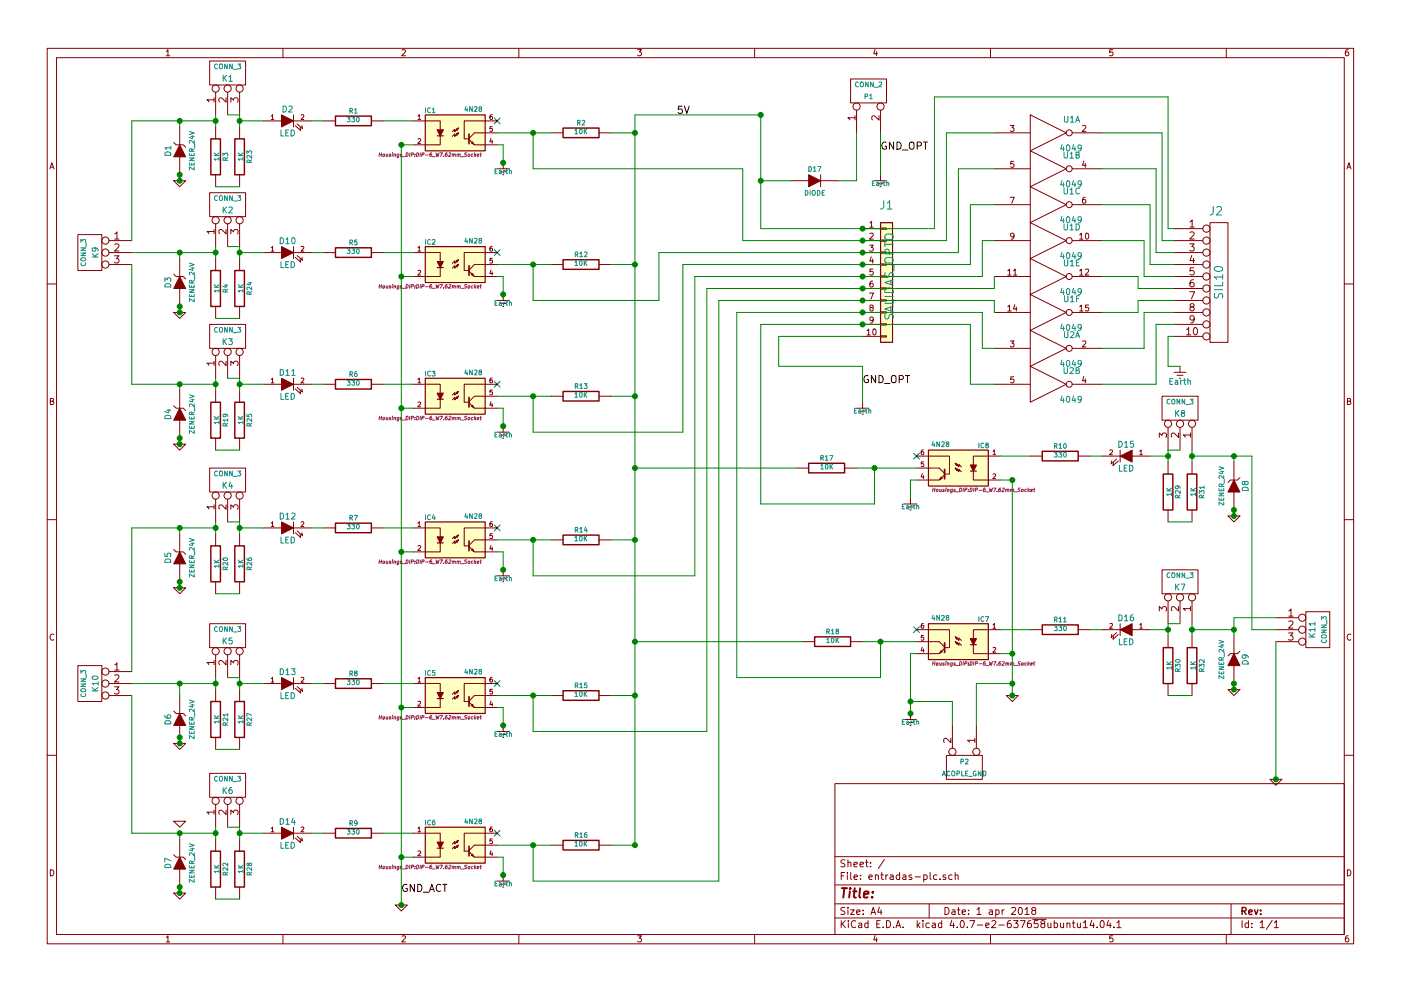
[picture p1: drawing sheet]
EESchema Schematic File Version 2
LIBS:entradas-plc-rescue
LIBS:power
LIBS:device
LIBS:transistors
LIBS:conn
LIBS:linear
LIBS:regul
LIBS:74xx
LIBS:cmos4000
LIBS:adc-dac
LIBS:memory
LIBS:xilinx
LIBS:microcontrollers
LIBS:dsp
LIBS:microchip
LIBS:analog_switches
LIBS:motorola
LIBS:texas
LIBS:intel
LIBS:audio
LIBS:interface
LIBS:digital-audio
LIBS:philips
LIBS:display
LIBS:cypress
LIBS:siliconi
LIBS:opto
LIBS:atmel
LIBS:contrib
LIBS:valves
LIBS:entradas-plc-cache
EELAYER 25 0
EELAYER END
$Descr A4 11693 8268
encoding utf-8
Sheet 1 1
Title ""
Date "1 apr 2018"
Rev ""
Comp ""
Comment1 ""
Comment2 ""
Comment3 ""
Comment4 ""
$EndDescr
$Comp
L 4N25-RESCUE-entradas-plc IC1
U 1 1
P 3800 1100
F 0 "IC1" H 3590 1290 40  0000 C CNN
F 1 "4N28" H 3950 1300 40  0000 C CNN
F 2 "Housings_DIP:DIP-6_W7.62mm_Socket" H 3590 920 30  0000 C CIN
F 3 "~" H 3800 1100 60  0000 C CNN
	1    3800 1100
	1    0    0    -1  
$EndComp
$Comp
L R-RESCUE-entradas-plc R1
U 1 1
P 2950 1000
F 0 "R1" V 3030 1000 40  0000 C CNN
F 1 "330" V 2957 1001 40  0000 C CNN
F 2 "Resistors_THT:R_Axial_DIN0309_L9.0mm_D3.2mm_P12.70mm_Horizontal" V 2880 1000 30  0001 C CNN
F 3 "~" H 2950 1000 30  0000 C CNN
	1    2950 1000
	0    -1   -1   0   
$EndComp
$Comp
L R-RESCUE-entradas-plc R2
U 1 1
P 4850 1100
F 0 "R2" V 4930 1100 40  0000 C CNN
F 1 "10K" V 4857 1101 40  0000 C CNN
F 2 "Resistors_THT:R_Axial_DIN0309_L9.0mm_D3.2mm_P12.70mm_Horizontal" V 4780 1100 30  0001 C CNN
F 3 "~" H 4850 1100 30  0000 C CNN
	1    4850 1100
	0    -1   -1   0   
$EndComp
$Comp
L LED-RESCUE-entradas-plc D2
U 1 1
P 2400 1000
F 0 "D2" H 2400 1100 50  0000 C CNN
F 1 "LED" H 2400 900 50  0000 C CNN
F 2 "LEDs:LED_D5.0mm" H 2400 1000 60  0001 C CNN
F 3 "~" H 2400 1000 60  0000 C CNN
	1    2400 1000
	1    0    0    -1  
$EndComp
$Comp
L ZENER D1
U 1 1
P 1500 1250
F 0 "D1" H 1500 1350 50  0000 C CNN
F 1 "ZENER_24V" H 1500 1150 40  0000 C CNN
F 2 "Diodes_THT:D_DO-35_SOD27_P7.62mm_Horizontal" H 1500 1250 60  0001 C CNN
F 3 "~" H 1500 1250 60  0000 C CNN
	1    1500 1250
	0    -1   -1   0   
$EndComp
$Comp
L GND-RESCUE-entradas-plc #PWR01
U 1 1
P 1500 1500
F 0 "#PWR01" H 1500 1500 30  0001 C CNN
F 1 "GND" H 1500 1430 30  0001 C CNN
F 2 "" H 1500 1500 60  0000 C CNN
F 3 "" H 1500 1500 60  0000 C CNN
	1    1500 1500
	1    0    0    -1  
$EndComp
NoConn ~ 4150 1000
$Comp
L 4N25-RESCUE-entradas-plc IC2
U 1 1
P 3800 2200
F 0 "IC2" H 3590 2390 40  0000 C CNN
F 1 "4N28" H 3950 2400 40  0000 C CNN
F 2 "Housings_DIP:DIP-6_W7.62mm_Socket" H 3590 2020 30  0000 C CIN
F 3 "~" H 3800 2200 60  0000 C CNN
	1    3800 2200
	1    0    0    -1  
$EndComp
$Comp
L R-RESCUE-entradas-plc R5
U 1 1
P 2950 2100
F 0 "R5" V 3030 2100 40  0000 C CNN
F 1 "330" V 2957 2101 40  0000 C CNN
F 2 "Resistors_THT:R_Axial_DIN0309_L9.0mm_D3.2mm_P12.70mm_Horizontal" V 2880 2100 30  0001 C CNN
F 3 "~" H 2950 2100 30  0000 C CNN
	1    2950 2100
	0    -1   -1   0   
$EndComp
$Comp
L R-RESCUE-entradas-plc R12
U 1 1
P 4850 2200
F 0 "R12" V 4930 2200 40  0000 C CNN
F 1 "10K" V 4857 2201 40  0000 C CNN
F 2 "Resistors_THT:R_Axial_DIN0309_L9.0mm_D3.2mm_P12.70mm_Horizontal" V 4780 2200 30  0001 C CNN
F 3 "~" H 4850 2200 30  0000 C CNN
	1    4850 2200
	0    -1   -1   0   
$EndComp
$Comp
L LED-RESCUE-entradas-plc D10
U 1 1
P 2400 2100
F 0 "D10" H 2400 2200 50  0000 C CNN
F 1 "LED" H 2400 2000 50  0000 C CNN
F 2 "LEDs:LED_D5.0mm" H 2400 2100 60  0001 C CNN
F 3 "~" H 2400 2100 60  0000 C CNN
	1    2400 2100
	1    0    0    -1  
$EndComp
$Comp
L ZENER D3
U 1 1
P 1500 2350
F 0 "D3" H 1500 2450 50  0000 C CNN
F 1 "ZENER_24V" H 1500 2250 40  0000 C CNN
F 2 "Diodes_THT:D_DO-35_SOD27_P7.62mm_Horizontal" H 1500 2350 60  0001 C CNN
F 3 "~" H 1500 2350 60  0000 C CNN
	1    1500 2350
	0    -1   -1   0   
$EndComp
$Comp
L GND-RESCUE-entradas-plc #PWR02
U 1 1
P 1500 2600
F 0 "#PWR02" H 1500 2600 30  0001 C CNN
F 1 "GND" H 1500 2530 30  0001 C CNN
F 2 "" H 1500 2600 60  0000 C CNN
F 3 "" H 1500 2600 60  0000 C CNN
	1    1500 2600
	1    0    0    -1  
$EndComp
NoConn ~ 4150 2100
$Comp
L 4N25-RESCUE-entradas-plc IC3
U 1 1
P 3800 3300
F 0 "IC3" H 3590 3490 40  0000 C CNN
F 1 "4N28" H 3950 3500 40  0000 C CNN
F 2 "Housings_DIP:DIP-6_W7.62mm_Socket" H 3590 3120 30  0000 C CIN
F 3 "~" H 3800 3300 60  0000 C CNN
	1    3800 3300
	1    0    0    -1  
$EndComp
$Comp
L R-RESCUE-entradas-plc R6
U 1 1
P 2950 3200
F 0 "R6" V 3030 3200 40  0000 C CNN
F 1 "330" V 2957 3201 40  0000 C CNN
F 2 "Resistors_THT:R_Axial_DIN0309_L9.0mm_D3.2mm_P12.70mm_Horizontal" V 2880 3200 30  0001 C CNN
F 3 "~" H 2950 3200 30  0000 C CNN
	1    2950 3200
	0    -1   -1   0   
$EndComp
$Comp
L R-RESCUE-entradas-plc R13
U 1 1
P 4850 3300
F 0 "R13" V 4930 3300 40  0000 C CNN
F 1 "10K" V 4857 3301 40  0000 C CNN
F 2 "Resistors_THT:R_Axial_DIN0309_L9.0mm_D3.2mm_P12.70mm_Horizontal" V 4780 3300 30  0001 C CNN
F 3 "~" H 4850 3300 30  0000 C CNN
	1    4850 3300
	0    -1   -1   0   
$EndComp
$Comp
L LED-RESCUE-entradas-plc D11
U 1 1
P 2400 3200
F 0 "D11" H 2400 3300 50  0000 C CNN
F 1 "LED" H 2400 3100 50  0000 C CNN
F 2 "LEDs:LED_D5.0mm" H 2400 3200 60  0001 C CNN
F 3 "~" H 2400 3200 60  0000 C CNN
	1    2400 3200
	1    0    0    -1  
$EndComp
$Comp
L ZENER D4
U 1 1
P 1500 3450
F 0 "D4" H 1500 3550 50  0000 C CNN
F 1 "ZENER_24V" H 1500 3350 40  0000 C CNN
F 2 "Diodes_THT:D_DO-35_SOD27_P7.62mm_Horizontal" H 1500 3450 60  0001 C CNN
F 3 "~" H 1500 3450 60  0000 C CNN
	1    1500 3450
	0    -1   -1   0   
$EndComp
$Comp
L GND-RESCUE-entradas-plc #PWR03
U 1 1
P 1500 3700
F 0 "#PWR03" H 1500 3700 30  0001 C CNN
F 1 "GND" H 1500 3630 30  0001 C CNN
F 2 "" H 1500 3700 60  0000 C CNN
F 3 "" H 1500 3700 60  0000 C CNN
	1    1500 3700
	1    0    0    -1  
$EndComp
NoConn ~ 4150 3200
$Comp
L 4N25-RESCUE-entradas-plc IC4
U 1 1
P 3800 4500
F 0 "IC4" H 3590 4690 40  0000 C CNN
F 1 "4N28" H 3950 4700 40  0000 C CNN
F 2 "Housings_DIP:DIP-6_W7.62mm_Socket" H 3590 4320 30  0000 C CIN
F 3 "~" H 3800 4500 60  0000 C CNN
	1    3800 4500
	1    0    0    -1  
$EndComp
$Comp
L R-RESCUE-entradas-plc R7
U 1 1
P 2950 4400
F 0 "R7" V 3030 4400 40  0000 C CNN
F 1 "330" V 2957 4401 40  0000 C CNN
F 2 "Resistors_THT:R_Axial_DIN0309_L9.0mm_D3.2mm_P12.70mm_Horizontal" V 2880 4400 30  0001 C CNN
F 3 "~" H 2950 4400 30  0000 C CNN
	1    2950 4400
	0    -1   -1   0   
$EndComp
$Comp
L R-RESCUE-entradas-plc R14
U 1 1
P 4850 4500
F 0 "R14" V 4930 4500 40  0000 C CNN
F 1 "10K" V 4857 4501 40  0000 C CNN
F 2 "Resistors_THT:R_Axial_DIN0309_L9.0mm_D3.2mm_P12.70mm_Horizontal" V 4780 4500 30  0001 C CNN
F 3 "~" H 4850 4500 30  0000 C CNN
	1    4850 4500
	0    -1   -1   0   
$EndComp
$Comp
L LED-RESCUE-entradas-plc D12
U 1 1
P 2400 4400
F 0 "D12" H 2400 4500 50  0000 C CNN
F 1 "LED" H 2400 4300 50  0000 C CNN
F 2 "LEDs:LED_D5.0mm" H 2400 4400 60  0001 C CNN
F 3 "~" H 2400 4400 60  0000 C CNN
	1    2400 4400
	1    0    0    -1  
$EndComp
$Comp
L ZENER D5
U 1 1
P 1500 4650
F 0 "D5" H 1500 4750 50  0000 C CNN
F 1 "ZENER_24V" H 1500 4550 40  0000 C CNN
F 2 "Diodes_THT:D_DO-35_SOD27_P7.62mm_Horizontal" H 1500 4650 60  0001 C CNN
F 3 "~" H 1500 4650 60  0000 C CNN
	1    1500 4650
	0    -1   -1   0   
$EndComp
$Comp
L GND-RESCUE-entradas-plc #PWR04
U 1 1
P 1500 4900
F 0 "#PWR04" H 1500 4900 30  0001 C CNN
F 1 "GND" H 1500 4830 30  0001 C CNN
F 2 "" H 1500 4900 60  0000 C CNN
F 3 "" H 1500 4900 60  0000 C CNN
	1    1500 4900
	1    0    0    -1  
$EndComp
NoConn ~ 4150 4400
$Comp
L 4N25-RESCUE-entradas-plc IC5
U 1 1
P 3800 5800
F 0 "IC5" H 3590 5990 40  0000 C CNN
F 1 "4N28" H 3950 6000 40  0000 C CNN
F 2 "Housings_DIP:DIP-6_W7.62mm_Socket" H 3590 5620 30  0000 C CIN
F 3 "~" H 3800 5800 60  0000 C CNN
	1    3800 5800
	1    0    0    -1  
$EndComp
$Comp
L R-RESCUE-entradas-plc R8
U 1 1
P 2950 5700
F 0 "R8" V 3030 5700 40  0000 C CNN
F 1 "330" V 2957 5701 40  0000 C CNN
F 2 "Resistors_THT:R_Axial_DIN0309_L9.0mm_D3.2mm_P12.70mm_Horizontal" V 2880 5700 30  0001 C CNN
F 3 "~" H 2950 5700 30  0000 C CNN
	1    2950 5700
	0    -1   -1   0   
$EndComp
$Comp
L R-RESCUE-entradas-plc R15
U 1 1
P 4850 5800
F 0 "R15" V 4930 5800 40  0000 C CNN
F 1 "10K" V 4857 5801 40  0000 C CNN
F 2 "Resistors_THT:R_Axial_DIN0309_L9.0mm_D3.2mm_P12.70mm_Horizontal" V 4780 5800 30  0001 C CNN
F 3 "~" H 4850 5800 30  0000 C CNN
	1    4850 5800
	0    -1   -1   0   
$EndComp
$Comp
L LED-RESCUE-entradas-plc D13
U 1 1
P 2400 5700
F 0 "D13" H 2400 5800 50  0000 C CNN
F 1 "LED" H 2400 5600 50  0000 C CNN
F 2 "LEDs:LED_D5.0mm" H 2400 5700 60  0001 C CNN
F 3 "~" H 2400 5700 60  0000 C CNN
	1    2400 5700
	1    0    0    -1  
$EndComp
$Comp
L ZENER D6
U 1 1
P 1500 6000
F 0 "D6" H 1500 6100 50  0000 C CNN
F 1 "ZENER_24V" H 1500 5900 40  0000 C CNN
F 2 "Diodes_THT:D_DO-35_SOD27_P7.62mm_Horizontal" H 1500 6000 60  0001 C CNN
F 3 "~" H 1500 6000 60  0000 C CNN
	1    1500 6000
	0    -1   -1   0   
$EndComp
$Comp
L GND-RESCUE-entradas-plc #PWR05
U 1 1
P 1500 6850
F 0 "#PWR05" H 1500 6850 30  0001 C CNN
F 1 "GND" H 1500 6780 30  0001 C CNN
F 2 "" H 1500 6850 60  0000 C CNN
F 3 "" H 1500 6850 60  0000 C CNN
	1    1500 6850
	1    0    0    -1  
$EndComp
NoConn ~ 4150 5700
$Comp
L 4N25-RESCUE-entradas-plc IC6
U 1 1
P 3800 7050
F 0 "IC6" H 3590 7240 40  0000 C CNN
F 1 "4N28" H 3950 7250 40  0000 C CNN
F 2 "Housings_DIP:DIP-6_W7.62mm_Socket" H 3590 6870 30  0000 C CIN
F 3 "~" H 3800 7050 60  0000 C CNN
	1    3800 7050
	1    0    0    -1  
$EndComp
$Comp
L R-RESCUE-entradas-plc R9
U 1 1
P 2950 6950
F 0 "R9" V 3030 6950 40  0000 C CNN
F 1 "330" V 2957 6951 40  0000 C CNN
F 2 "Resistors_THT:R_Axial_DIN0309_L9.0mm_D3.2mm_P12.70mm_Horizontal" V 2880 6950 30  0001 C CNN
F 3 "~" H 2950 6950 30  0000 C CNN
	1    2950 6950
	0    -1   -1   0   
$EndComp
$Comp
L R-RESCUE-entradas-plc R16
U 1 1
P 4850 7050
F 0 "R16" V 4930 7050 40  0000 C CNN
F 1 "10K" V 4857 7051 40  0000 C CNN
F 2 "Resistors_THT:R_Axial_DIN0309_L9.0mm_D3.2mm_P12.70mm_Horizontal" V 4780 7050 30  0001 C CNN
F 3 "~" H 4850 7050 30  0000 C CNN
	1    4850 7050
	0    -1   -1   0   
$EndComp
$Comp
L LED-RESCUE-entradas-plc D14
U 1 1
P 2400 6950
F 0 "D14" H 2400 7050 50  0000 C CNN
F 1 "LED" H 2400 6850 50  0000 C CNN
F 2 "LEDs:LED_D5.0mm" H 2400 6950 60  0001 C CNN
F 3 "~" H 2400 6950 60  0000 C CNN
	1    2400 6950
	1    0    0    -1  
$EndComp
$Comp
L ZENER D7
U 1 1
P 1500 7200
F 0 "D7" H 1500 7300 50  0000 C CNN
F 1 "ZENER_24V" H 1500 7100 40  0000 C CNN
F 2 "Diodes_THT:D_DO-35_SOD27_P7.62mm_Horizontal" H 1500 7200 60  0001 C CNN
F 3 "~" H 1500 7200 60  0000 C CNN
	1    1500 7200
	0    -1   -1   0   
$EndComp
$Comp
L GND-RESCUE-entradas-plc #PWR06
U 1 1
P 10650 6500
F 0 "#PWR06" H 10650 6500 30  0001 C CNN
F 1 "GND" H 10650 6430 30  0001 C CNN
F 2 "" H 10650 6500 60  0000 C CNN
F 3 "" H 10650 6500 60  0000 C CNN
	1    10650 6500
	-1   0    0    -1  
$EndComp
NoConn ~ 4150 6950
$Comp
L 4N25-RESCUE-entradas-plc IC8
U 1 1
P 8000 3900
F 0 "IC8" H 7790 4090 40  0000 C CNN
F 1 "4N28" H 8150 4100 40  0000 C CNN
F 2 "Housings_DIP:DIP-6_W7.62mm_Socket" H 7790 3720 30  0000 C CIN
F 3 "~" H 8000 3900 60  0000 C CNN
	1    8000 3900
	-1   0    0    -1  
$EndComp
$Comp
L R-RESCUE-entradas-plc R10
U 1 1
P 8850 3800
F 0 "R10" V 8930 3800 40  0000 C CNN
F 1 "330" V 8857 3801 40  0000 C CNN
F 2 "Resistors_THT:R_Axial_DIN0309_L9.0mm_D3.2mm_P12.70mm_Horizontal" V 8780 3800 30  0001 C CNN
F 3 "~" H 8850 3800 30  0000 C CNN
	1    8850 3800
	0    1    -1   0   
$EndComp
$Comp
L R-RESCUE-entradas-plc R17
U 1 1
P 6900 3900
F 0 "R17" V 6980 3900 40  0000 C CNN
F 1 "10K" V 6907 3901 40  0000 C CNN
F 2 "Resistors_THT:R_Axial_DIN0309_L9.0mm_D3.2mm_P12.70mm_Horizontal" V 6830 3900 30  0001 C CNN
F 3 "~" H 6900 3900 30  0000 C CNN
	1    6900 3900
	0    1    -1   0   
$EndComp
$Comp
L LED-RESCUE-entradas-plc D15
U 1 1
P 9400 3800
F 0 "D15" H 9400 3900 50  0000 C CNN
F 1 "LED" H 9400 3700 50  0000 C CNN
F 2 "LEDs:LED_D5.0mm" H 9400 3800 60  0001 C CNN
F 3 "~" H 9400 3800 60  0000 C CNN
	1    9400 3800
	-1   0    0    -1  
$EndComp
$Comp
L ZENER D8
U 1 1
P 10300 4050
F 0 "D8" H 10300 4150 50  0000 C CNN
F 1 "ZENER_24V" H 10300 3950 40  0000 C CNN
F 2 "Diodes_THT:D_DO-35_SOD27_P7.62mm_Horizontal" H 10300 4050 60  0001 C CNN
F 3 "~" H 10300 4050 60  0000 C CNN
	1    10300 4050
	0    1    -1   0   
$EndComp
$Comp
L GND-RESCUE-entradas-plc #PWR07
U 1 1
P 10300 4300
F 0 "#PWR07" H 10300 4300 30  0001 C CNN
F 1 "GND" H 10300 4230 30  0001 C CNN
F 2 "" H 10300 4300 60  0000 C CNN
F 3 "" H 10300 4300 60  0000 C CNN
	1    10300 4300
	-1   0    0    -1  
$EndComp
NoConn ~ 7650 3800
$Comp
L 4N25-RESCUE-entradas-plc IC7
U 1 1
P 8000 5350
F 0 "IC7" H 7790 5540 40  0000 C CNN
F 1 "4N28" H 8150 5550 40  0000 C CNN
F 2 "Housings_DIP:DIP-6_W7.62mm_Socket" H 7790 5170 30  0000 C CIN
F 3 "~" H 8000 5350 60  0000 C CNN
	1    8000 5350
	-1   0    0    -1  
$EndComp
$Comp
L R-RESCUE-entradas-plc R11
U 1 1
P 8850 5250
F 0 "R11" V 8930 5250 40  0000 C CNN
F 1 "330" V 8857 5251 40  0000 C CNN
F 2 "Resistors_THT:R_Axial_DIN0309_L9.0mm_D3.2mm_P12.70mm_Horizontal" V 8780 5250 30  0001 C CNN
F 3 "~" H 8850 5250 30  0000 C CNN
	1    8850 5250
	0    1    -1   0   
$EndComp
$Comp
L R-RESCUE-entradas-plc R18
U 1 1
P 6950 5350
F 0 "R18" V 7030 5350 40  0000 C CNN
F 1 "10K" V 6957 5351 40  0000 C CNN
F 2 "Resistors_THT:R_Axial_DIN0309_L9.0mm_D3.2mm_P12.70mm_Horizontal" V 6880 5350 30  0001 C CNN
F 3 "~" H 6950 5350 30  0000 C CNN
	1    6950 5350
	0    1    -1   0   
$EndComp
$Comp
L LED-RESCUE-entradas-plc D16
U 1 1
P 9400 5250
F 0 "D16" H 9400 5350 50  0000 C CNN
F 1 "LED" H 9400 5150 50  0000 C CNN
F 2 "LEDs:LED_D5.0mm" H 9400 5250 60  0001 C CNN
F 3 "~" H 9400 5250 60  0000 C CNN
	1    9400 5250
	-1   0    0    -1  
$EndComp
$Comp
L ZENER D9
U 1 1
P 10300 5500
F 0 "D9" H 10300 5600 50  0000 C CNN
F 1 "ZENER_24V" H 10300 5400 40  0000 C CNN
F 2 "Diodes_THT:D_DO-35_SOD27_P7.62mm_Horizontal" H 10300 5500 60  0001 C CNN
F 3 "~" H 10300 5500 60  0000 C CNN
	1    10300 5500
	0    1    -1   0   
$EndComp
$Comp
L GND-RESCUE-entradas-plc #PWR08
U 1 1
P 10300 5750
F 0 "#PWR08" H 10300 5750 30  0001 C CNN
F 1 "GND" H 10300 5680 30  0001 C CNN
F 2 "" H 10300 5750 60  0000 C CNN
F 3 "" H 10300 5750 60  0000 C CNN
	1    10300 5750
	-1   0    0    -1  
$EndComp
NoConn ~ 7650 5250
$Comp
L CONN_3 K9
U 1 1
P 750 2100
F 0 "K9" V 700 2100 50  0000 C CNN
F 1 "CONN_3" V 800 2100 40  0000 C CNN
F 2 "w_conn_screw:mors_3p" H 750 2100 60  0001 C CNN
F 3 "" H 750 2100 60  0000 C CNN
	1    750  2100
	-1   0    0    -1  
$EndComp
$Comp
L CONN_3 K10
U 1 1
P 750 5700
F 0 "K10" V 700 5700 50  0000 C CNN
F 1 "CONN_3" V 800 5700 40  0000 C CNN
F 2 "w_conn_screw:mors_3p" H 750 5700 60  0001 C CNN
F 3 "" H 750 5700 60  0000 C CNN
	1    750  5700
	-1   0    0    -1  
$EndComp
$Comp
L CONN_3 K11
U 1 1
P 11000 5250
F 0 "K11" V 10950 5250 50  0000 C CNN
F 1 "CONN_3" V 11050 5250 40  0000 C CNN
F 2 "w_conn_screw:mors_3p" H 11000 5250 60  0001 C CNN
F 3 "" H 11000 5250 60  0000 C CNN
	1    11000 5250
	1    0    0    -1  
$EndComp
$Comp
L Earth #PWR09
U 1 1
P 4200 1350
F 0 "#PWR09" H 4200 1350 40  0001 C CNN
F 1 "Earth" H 4200 1280 40  0000 C CNN
F 2 "" H 4200 1350 60  0000 C CNN
F 3 "" H 4200 1350 60  0000 C CNN
	1    4200 1350
	1    0    0    -1  
$EndComp
$Comp
L Earth #PWR010
U 1 1
P 4200 2450
F 0 "#PWR010" H 4200 2450 40  0001 C CNN
F 1 "Earth" H 4200 2380 40  0000 C CNN
F 2 "" H 4200 2450 60  0000 C CNN
F 3 "" H 4200 2450 60  0000 C CNN
	1    4200 2450
	1    0    0    -1  
$EndComp
$Comp
L Earth #PWR011
U 1 1
P 4200 3550
F 0 "#PWR011" H 4200 3550 40  0001 C CNN
F 1 "Earth" H 4200 3480 40  0000 C CNN
F 2 "" H 4200 3550 60  0000 C CNN
F 3 "" H 4200 3550 60  0000 C CNN
	1    4200 3550
	1    0    0    -1  
$EndComp
$Comp
L Earth #PWR012
U 1 1
P 4200 4750
F 0 "#PWR012" H 4200 4750 40  0001 C CNN
F 1 "Earth" H 4200 4680 40  0000 C CNN
F 2 "" H 4200 4750 60  0000 C CNN
F 3 "" H 4200 4750 60  0000 C CNN
	1    4200 4750
	1    0    0    -1  
$EndComp
$Comp
L Earth #PWR013
U 1 1
P 4200 6050
F 0 "#PWR013" H 4200 6050 40  0001 C CNN
F 1 "Earth" H 4200 5980 40  0000 C CNN
F 2 "" H 4200 6050 60  0000 C CNN
F 3 "" H 4200 6050 60  0000 C CNN
	1    4200 6050
	1    0    0    -1  
$EndComp
$Comp
L Earth #PWR014
U 1 1
P 4200 7300
F 0 "#PWR014" H 4200 7300 40  0001 C CNN
F 1 "Earth" H 4200 7230 40  0000 C CNN
F 2 "" H 4200 7300 60  0000 C CNN
F 3 "" H 4200 7300 60  0000 C CNN
	1    4200 7300
	1    0    0    -1  
$EndComp
$Comp
L Earth #PWR015
U 1 1
P 7600 4150
F 0 "#PWR015" H 7600 4150 40  0001 C CNN
F 1 "Earth" H 7600 4080 40  0000 C CNN
F 2 "" H 7600 4150 60  0000 C CNN
F 3 "" H 7600 4150 60  0000 C CNN
	1    7600 4150
	-1   0    0    -1  
$EndComp
$Comp
L Earth #PWR016
U 1 1
P 7600 5950
F 0 "#PWR016" H 7600 5950 40  0001 C CNN
F 1 "Earth" H 7600 5880 40  0000 C CNN
F 2 "" H 7600 5950 60  0000 C CNN
F 3 "" H 7600 5950 60  0000 C CNN
	1    7600 5950
	-1   0    0    -1  
$EndComp
$Comp
L R-RESCUE-entradas-plc R22
U 1 1
P 1800 7250
F 0 "R22" V 1880 7250 40  0000 C CNN
F 1 "1K" V 1807 7251 40  0000 C CNN
F 2 "Resistors_THT:R_Axial_DIN0309_L9.0mm_D3.2mm_P12.70mm_Horizontal" V 1730 7250 30  0001 C CNN
F 3 "~" H 1800 7250 30  0000 C CNN
	1    1800 7250
	1    0    0    -1  
$EndComp
$Comp
L R-RESCUE-entradas-plc R28
U 1 1
P 2000 7250
F 0 "R28" V 2080 7250 40  0000 C CNN
F 1 "1K" V 2007 7251 40  0000 C CNN
F 2 "Resistors_THT:R_Axial_DIN0309_L9.0mm_D3.2mm_P12.70mm_Horizontal" V 1930 7250 30  0001 C CNN
F 3 "~" H 2000 7250 30  0000 C CNN
	1    2000 7250
	1    0    0    -1  
$EndComp
$Comp
L CONN_3 K6
U 1 1
P 1900 6550
F 0 "K6" V 1850 6550 50  0000 C CNN
F 1 "CONN_3" V 1950 6550 40  0000 C CNN
F 2 "w_conn_screw:mors_3p" H 1900 6550 60  0001 C CNN
F 3 "" H 1900 6550 60  0000 C CNN
	1    1900 6550
	0    -1   -1   0   
$EndComp
$Comp
L R-RESCUE-entradas-plc R21
U 1 1
P 1800 6000
F 0 "R21" V 1880 6000 40  0000 C CNN
F 1 "1K" V 1807 6001 40  0000 C CNN
F 2 "Resistors_THT:R_Axial_DIN0309_L9.0mm_D3.2mm_P12.70mm_Horizontal" V 1730 6000 30  0001 C CNN
F 3 "~" H 1800 6000 30  0000 C CNN
	1    1800 6000
	1    0    0    -1  
$EndComp
$Comp
L CONN_3 K5
U 1 1
P 1900 5300
F 0 "K5" V 1850 5300 50  0000 C CNN
F 1 "CONN_3" V 1950 5300 40  0000 C CNN
F 2 "w_conn_screw:mors_3p" H 1900 5300 60  0001 C CNN
F 3 "" H 1900 5300 60  0000 C CNN
	1    1900 5300
	0    -1   -1   0   
$EndComp
$Comp
L R-RESCUE-entradas-plc R20
U 1 1
P 1800 4700
F 0 "R20" V 1880 4700 40  0000 C CNN
F 1 "1K" V 1807 4701 40  0000 C CNN
F 2 "Resistors_THT:R_Axial_DIN0309_L9.0mm_D3.2mm_P12.70mm_Horizontal" V 1730 4700 30  0001 C CNN
F 3 "~" H 1800 4700 30  0000 C CNN
	1    1800 4700
	1    0    0    -1  
$EndComp
$Comp
L R-RESCUE-entradas-plc R26
U 1 1
P 2000 4700
F 0 "R26" V 2080 4700 40  0000 C CNN
F 1 "1K" V 2007 4701 40  0000 C CNN
F 2 "Resistors_THT:R_Axial_DIN0309_L9.0mm_D3.2mm_P12.70mm_Horizontal" V 1930 4700 30  0001 C CNN
F 3 "~" H 2000 4700 30  0000 C CNN
	1    2000 4700
	1    0    0    -1  
$EndComp
$Comp
L CONN_3 K4
U 1 1
P 1900 4000
F 0 "K4" V 1850 4000 50  0000 C CNN
F 1 "CONN_3" V 1950 4000 40  0000 C CNN
F 2 "w_conn_screw:mors_3p" H 1900 4000 60  0001 C CNN
F 3 "" H 1900 4000 60  0000 C CNN
	1    1900 4000
	0    -1   -1   0   
$EndComp
$Comp
L R-RESCUE-entradas-plc R19
U 1 1
P 1800 3500
F 0 "R19" V 1880 3500 40  0000 C CNN
F 1 "1K" V 1807 3501 40  0000 C CNN
F 2 "Resistors_THT:R_Axial_DIN0309_L9.0mm_D3.2mm_P12.70mm_Horizontal" V 1730 3500 30  0001 C CNN
F 3 "~" H 1800 3500 30  0000 C CNN
	1    1800 3500
	1    0    0    -1  
$EndComp
$Comp
L R-RESCUE-entradas-plc R25
U 1 1
P 2000 3500
F 0 "R25" V 2080 3500 40  0000 C CNN
F 1 "1K" V 2007 3501 40  0000 C CNN
F 2 "Resistors_THT:R_Axial_DIN0309_L9.0mm_D3.2mm_P12.70mm_Horizontal" V 1930 3500 30  0001 C CNN
F 3 "~" H 2000 3500 30  0000 C CNN
	1    2000 3500
	1    0    0    -1  
$EndComp
$Comp
L CONN_3 K3
U 1 1
P 1900 2800
F 0 "K3" V 1850 2800 50  0000 C CNN
F 1 "CONN_3" V 1950 2800 40  0000 C CNN
F 2 "w_conn_screw:mors_3p" H 1900 2800 60  0001 C CNN
F 3 "" H 1900 2800 60  0000 C CNN
	1    1900 2800
	0    -1   -1   0   
$EndComp
$Comp
L R-RESCUE-entradas-plc R4
U 1 1
P 1800 2400
F 0 "R4" V 1880 2400 40  0000 C CNN
F 1 "1K" V 1807 2401 40  0000 C CNN
F 2 "Resistors_THT:R_Axial_DIN0309_L9.0mm_D3.2mm_P12.70mm_Horizontal" V 1730 2400 30  0001 C CNN
F 3 "~" H 1800 2400 30  0000 C CNN
	1    1800 2400
	1    0    0    -1  
$EndComp
$Comp
L R-RESCUE-entradas-plc R24
U 1 1
P 2000 2400
F 0 "R24" V 2080 2400 40  0000 C CNN
F 1 "1K" V 2007 2401 40  0000 C CNN
F 2 "Resistors_THT:R_Axial_DIN0309_L9.0mm_D3.2mm_P12.70mm_Horizontal" V 1930 2400 30  0001 C CNN
F 3 "~" H 2000 2400 30  0000 C CNN
	1    2000 2400
	1    0    0    -1  
$EndComp
$Comp
L CONN_3 K2
U 1 1
P 1900 1700
F 0 "K2" V 1850 1700 50  0000 C CNN
F 1 "CONN_3" V 1950 1700 40  0000 C CNN
F 2 "w_conn_screw:mors_3p" H 1900 1700 60  0001 C CNN
F 3 "" H 1900 1700 60  0000 C CNN
	1    1900 1700
	0    -1   -1   0   
$EndComp
$Comp
L R-RESCUE-entradas-plc R3
U 1 1
P 1800 1300
F 0 "R3" V 1880 1300 40  0000 C CNN
F 1 "1K" V 1807 1301 40  0000 C CNN
F 2 "Resistors_THT:R_Axial_DIN0309_L9.0mm_D3.2mm_P12.70mm_Horizontal" V 1730 1300 30  0001 C CNN
F 3 "~" H 1800 1300 30  0000 C CNN
	1    1800 1300
	1    0    0    -1  
$EndComp
$Comp
L R-RESCUE-entradas-plc R23
U 1 1
P 2000 1300
F 0 "R23" V 2080 1300 40  0000 C CNN
F 1 "1K" V 2007 1301 40  0000 C CNN
F 2 "Resistors_THT:R_Axial_DIN0309_L9.0mm_D3.2mm_P12.70mm_Horizontal" V 1930 1300 30  0001 C CNN
F 3 "~" H 2000 1300 30  0000 C CNN
	1    2000 1300
	1    0    0    -1  
$EndComp
$Comp
L CONN_3 K1
U 1 1
P 1900 600
F 0 "K1" V 1850 600 50  0000 C CNN
F 1 "CONN_3" V 1950 600 40  0000 C CNN
F 2 "w_conn_screw:mors_3p" H 1900 600 60  0001 C CNN
F 3 "" H 1900 600 60  0000 C CNN
	1    1900 600 
	0    -1   -1   0   
$EndComp
$Comp
L R-RESCUE-entradas-plc R30
U 1 1
P 9750 5550
F 0 "R30" V 9830 5550 40  0000 C CNN
F 1 "1K" V 9757 5551 40  0000 C CNN
F 2 "Resistors_THT:R_Axial_DIN0309_L9.0mm_D3.2mm_P12.70mm_Horizontal" V 9680 5550 30  0001 C CNN
F 3 "~" H 9750 5550 30  0000 C CNN
	1    9750 5550
	1    0    0    -1  
$EndComp
$Comp
L R-RESCUE-entradas-plc R32
U 1 1
P 9950 5550
F 0 "R32" V 10030 5550 40  0000 C CNN
F 1 "1K" V 9957 5551 40  0000 C CNN
F 2 "Resistors_THT:R_Axial_DIN0309_L9.0mm_D3.2mm_P12.70mm_Horizontal" V 9880 5550 30  0001 C CNN
F 3 "~" H 9950 5550 30  0000 C CNN
	1    9950 5550
	1    0    0    -1  
$EndComp
$Comp
L CONN_3 K7
U 1 1
P 9850 4850
F 0 "K7" V 9800 4850 50  0000 C CNN
F 1 "CONN_3" V 9900 4850 40  0000 C CNN
F 2 "w_conn_screw:mors_3p" H 9850 4850 60  0001 C CNN
F 3 "" H 9850 4850 60  0000 C CNN
	1    9850 4850
	0    1    -1   0   
$EndComp
$Comp
L R-RESCUE-entradas-plc R29
U 1 1
P 9750 4100
F 0 "R29" V 9830 4100 40  0000 C CNN
F 1 "1K" V 9757 4101 40  0000 C CNN
F 2 "Resistors_THT:R_Axial_DIN0309_L9.0mm_D3.2mm_P12.70mm_Horizontal" V 9680 4100 30  0001 C CNN
F 3 "~" H 9750 4100 30  0000 C CNN
	1    9750 4100
	1    0    0    -1  
$EndComp
$Comp
L R-RESCUE-entradas-plc R31
U 1 1
P 9950 4100
F 0 "R31" V 10030 4100 40  0000 C CNN
F 1 "1K" V 9957 4101 40  0000 C CNN
F 2 "Resistors_THT:R_Axial_DIN0309_L9.0mm_D3.2mm_P12.70mm_Horizontal" V 9880 4100 30  0001 C CNN
F 3 "~" H 9950 4100 30  0000 C CNN
	1    9950 4100
	1    0    0    -1  
$EndComp
$Comp
L CONN_3 K8
U 1 1
P 9850 3400
F 0 "K8" V 9800 3400 50  0000 C CNN
F 1 "CONN_3" V 9900 3400 40  0000 C CNN
F 2 "w_conn_screw:mors_3p" H 9850 3400 60  0001 C CNN
F 3 "" H 9850 3400 60  0000 C CNN
	1    9850 3400
	0    1    -1   0   
$EndComp
$Comp
L Earth #PWR017
U 1 1
P 7200 3350
F 0 "#PWR017" H 7200 3350 40  0001 C CNN
F 1 "Earth" H 7200 3280 40  0000 C CNN
F 2 "" H 7200 3350 60  0000 C CNN
F 3 "" H 7200 3350 60  0000 C CNN
	1    7200 3350
	1    0    0    -1  
$EndComp
$Comp
L GND-RESCUE-entradas-plc #PWR018
U 1 1
P 3350 7550
F 0 "#PWR018" H 3350 7550 30  0001 C CNN
F 1 "GND" H 3350 7480 30  0001 C CNN
F 2 "" H 3350 7550 60  0000 C CNN
F 3 "" H 3350 7550 60  0000 C CNN
	1    3350 7550
	1    0    0    -1  
$EndComp
$Comp
L GND-RESCUE-entradas-plc #PWR019
U 1 1
P 1500 7450
F 0 "#PWR019" H 1500 7450 30  0001 C CNN
F 1 "GND" H 1500 7380 30  0001 C CNN
F 2 "" H 1500 7450 60  0000 C CNN
F 3 "" H 1500 7450 60  0000 C CNN
	1    1500 7450
	1    0    0    -1  
$EndComp
$Comp
L GND-RESCUE-entradas-plc #PWR020
U 1 1
P 1500 6200
F 0 "#PWR020" H 1500 6200 30  0001 C CNN
F 1 "GND" H 1500 6130 30  0001 C CNN
F 2 "" H 1500 6200 60  0000 C CNN
F 3 "" H 1500 6200 60  0000 C CNN
	1    1500 6200
	1    0    0    -1  
$EndComp
$Comp
L Earth #PWR021
U 1 1
P 7350 1450
F 0 "#PWR021" H 7350 1450 40  0001 C CNN
F 1 "Earth" H 7350 1380 40  0000 C CNN
F 2 "" H 7350 1450 60  0000 C CNN
F 3 "" H 7350 1450 60  0000 C CNN
	1    7350 1450
	1    0    0    -1  
$EndComp
$Comp
L DIODE D17
U 1 1
P 6800 1500
F 0 "D17" H 6800 1600 40  0000 C CNN
F 1 "DIODE" H 6800 1400 40  0000 C CNN
F 2 "Diodes_THT:D_DO-35_SOD27_P10.16mm_Horizontal" H 6800 1500 60  0001 C CNN
F 3 "~" H 6800 1500 60  0000 C CNN
	1    6800 1500
	1    0    0    -1  
$EndComp
$Comp
L GND-RESCUE-entradas-plc #PWR022
U 1 1
P 8450 5800
F 0 "#PWR022" H 8450 5800 30  0001 C CNN
F 1 "GND" H 8450 5730 30  0001 C CNN
F 2 "" H 8450 5800 60  0000 C CNN
F 3 "" H 8450 5800 60  0000 C CNN
	1    8450 5800
	1    0    0    -1  
$EndComp
$Comp
L R-RESCUE-entradas-plc R27
U 1 1
P 2000 6000
F 0 "R27" V 2080 6000 40  0000 C CNN
F 1 "1K" V 2007 6001 40  0000 C CNN
F 2 "Resistors_THT:R_Axial_DIN0309_L9.0mm_D3.2mm_P12.70mm_Horizontal" V 1930 6000 30  0001 C CNN
F 3 "~" H 2000 6000 30  0000 C CNN
	1    2000 6000
	1    0    0    -1  
$EndComp
$Comp
L CONN_2 P2
U 1 1
P 8050 6400
F 0 "P2" V 8000 6400 40  0000 C CNN
F 1 "ACOPLE_GND" V 8100 6400 40  0000 C CNN
F 2 "Pin_Headers:Pin_Header_Straight_1x02_Pitch2.54mm" H 8050 6400 60  0001 C CNN
F 3 "" H 8050 6400 60  0000 C CNN
	1    8050 6400
	0    1    1    0   
$EndComp
Text Label 5650 950  0    60   ~ 0
5V
Text Label 7350 1250 0    60   ~ 0
GND_OPT
Text Label 7200 3200 0    60   ~ 0
GND_OPT
Text Label 3350 7450 0    60   ~ 0
GND_ACT
$Comp
L 4049 U1
U 1 1
P 8750 1100
F 0 "U1" H 8945 1215 50  0000 C CNN
F 1 "4049" H 8940 975 50  0000 C CNN
F 2 "Housings_DIP:DIP-16_W7.62mm_Socket" H 8750 1100 60  0001 C CNN
F 3 "" H 8750 1100 60  0001 C CNN
	1    8750 1100
	1    0    0    -1  
$EndComp
$Comp
L 4049 U1
U 2 1
P 8750 1400
F 0 "U1" H 8945 1515 50  0000 C CNN
F 1 "4049" H 8940 1275 50  0000 C CNN
F 2 "Housings_DIP:DIP-16_W7.62mm_Socket" H 8750 1400 60  0001 C CNN
F 3 "" H 8750 1400 60  0001 C CNN
	2    8750 1400
	1    0    0    -1  
$EndComp
$Comp
L 4049 U1
U 3 1
P 8750 1700
F 0 "U1" H 8945 1815 50  0000 C CNN
F 1 "4049" H 8940 1575 50  0000 C CNN
F 2 "Housings_DIP:DIP-16_W7.62mm_Socket" H 8750 1700 60  0001 C CNN
F 3 "" H 8750 1700 60  0001 C CNN
	3    8750 1700
	1    0    0    -1  
$EndComp
$Comp
L 4049 U1
U 4 1
P 8750 2000
F 0 "U1" H 8945 2115 50  0000 C CNN
F 1 "4049" H 8940 1875 50  0000 C CNN
F 2 "Housings_DIP:DIP-16_W7.62mm_Socket" H 8750 2000 60  0001 C CNN
F 3 "" H 8750 2000 60  0001 C CNN
	4    8750 2000
	1    0    0    -1  
$EndComp
$Comp
L 4049 U1
U 5 1
P 8750 2300
F 0 "U1" H 8945 2415 50  0000 C CNN
F 1 "4049" H 8940 2175 50  0000 C CNN
F 2 "Housings_DIP:DIP-16_W7.62mm_Socket" H 8750 2300 60  0001 C CNN
F 3 "" H 8750 2300 60  0001 C CNN
	5    8750 2300
	1    0    0    -1  
$EndComp
$Comp
L 4049 U1
U 6 1
P 8750 2600
F 0 "U1" H 8945 2715 50  0000 C CNN
F 1 "4049" H 8940 2475 50  0000 C CNN
F 2 "Housings_DIP:DIP-16_W7.62mm_Socket" H 8750 2600 60  0001 C CNN
F 3 "" H 8750 2600 60  0001 C CNN
	6    8750 2600
	1    0    0    -1  
$EndComp
$Comp
L 4049 U2
U 1 1
P 8750 2900
F 0 "U2" H 8945 3015 50  0000 C CNN
F 1 "4049" H 8940 2775 50  0000 C CNN
F 2 "Housings_DIP:DIP-16_W7.62mm_Socket" H 8750 2900 60  0001 C CNN
F 3 "" H 8750 2900 60  0001 C CNN
	1    8750 2900
	1    0    0    -1  
$EndComp
$Comp
L 4049 U2
U 2 1
P 8750 3200
F 0 "U2" H 8945 3315 50  0000 C CNN
F 1 "4049" H 8940 3075 50  0000 C CNN
F 2 "Housings_DIP:DIP-16_W7.62mm_Socket" H 8750 3200 60  0001 C CNN
F 3 "" H 8750 3200 60  0001 C CNN
	2    8750 3200
	1    0    0    -1  
$EndComp
$Comp
L Conn_01x10 J1
U 1 1
P 7400 2300
F 0 "J1" H 7400 2900 70  0000 C CNN
F 1 "SALIDAS_OPTO" V 7420 2300 70  0000 C CNN
F 2 "Socket_Strips:Socket_Strip_Straight_1x10_Pitch2.54mm" H 7400 2300 60  0001 C CNN
F 3 "" H 7400 2300 60  0000 C CNN
	1    7400 2300
	1    0    0    -1  
$EndComp
$Comp
L CONN_2 P1
U 1 1
P 7250 750
F 0 "P1" V 7200 750 40  0000 C CNN
F 1 "CONN_2" V 7300 750 40  0000 C CNN
F 2 "w_conn_screw:mors_2p" H 7250 750 60  0001 C CNN
F 3 "" H 7250 750 60  0000 C CNN
	1    7250 750 
	0    -1   -1   0   
$EndComp
$Comp
L SIL10 J2
U 1 1
P 10150 2350
F 0 "J2" H 10150 2950 70  0000 C CNN
F 1 "SIL10" V 10170 2350 70  0000 C CNN
F 2 "Socket_Strips:Socket_Strip_Straight_1x10_Pitch2.54mm" H 10150 2350 60  0001 C CNN
F 3 "" H 10150 2350 60  0000 C CNN
	1    10150 2350
	1    0    0    -1  
$EndComp
Connection ~ 3350 1200
Wire Wire Line
	3350 1200 3450 1200
Wire Wire Line
	5300 1100 5100 1100
Connection ~ 4450 1100
Wire Wire Line
	4450 1100 4450 1400
Wire Wire Line
	4150 1100 4600 1100
Connection ~ 1500 1450
Wire Wire Line
	3200 1000 3450 1000
Wire Wire Line
	2600 1000 2700 1000
Wire Wire Line
	1500 1050 1500 1000
Wire Wire Line
	1500 1500 1500 1450
Connection ~ 3350 2300
Wire Wire Line
	3350 2300 3450 2300
Wire Wire Line
	5300 2200 5100 2200
Connection ~ 4450 2200
Wire Wire Line
	4450 2200 4450 2500
Wire Wire Line
	4150 2200 4600 2200
Connection ~ 1500 2550
Wire Wire Line
	3200 2100 3450 2100
Wire Wire Line
	2600 2100 2700 2100
Wire Wire Line
	1500 2600 1500 2550
Connection ~ 3350 3400
Wire Wire Line
	3350 3400 3450 3400
Wire Wire Line
	5300 3300 5100 3300
Connection ~ 4450 3300
Wire Wire Line
	4450 3300 4450 3600
Wire Wire Line
	4150 3300 4600 3300
Connection ~ 1500 3650
Wire Wire Line
	3200 3200 3450 3200
Wire Wire Line
	2600 3200 2700 3200
Wire Wire Line
	1500 3250 1500 3200
Wire Wire Line
	1500 3700 1500 3650
Connection ~ 3350 4600
Wire Wire Line
	3350 4600 3450 4600
Connection ~ 4450 4500
Wire Wire Line
	4450 4500 4450 4800
Wire Wire Line
	4150 4500 4600 4500
Connection ~ 1500 4850
Wire Wire Line
	3200 4400 3450 4400
Wire Wire Line
	2600 4400 2700 4400
Wire Wire Line
	1500 4900 1500 4850
Connection ~ 3350 5900
Wire Wire Line
	3350 5900 3450 5900
Wire Wire Line
	5300 5800 5100 5800
Connection ~ 4450 5800
Wire Wire Line
	4450 5800 4450 6100
Wire Wire Line
	4150 5800 4600 5800
Connection ~ 1500 6150
Wire Wire Line
	3200 5700 3450 5700
Wire Wire Line
	2600 5700 2700 5700
Wire Wire Line
	1500 6200 1500 6150
Connection ~ 3350 7150
Wire Wire Line
	3350 7150 3450 7150
Wire Wire Line
	5300 7050 5100 7050
Connection ~ 4450 7050
Wire Wire Line
	4450 7050 4450 7350
Wire Wire Line
	4150 7050 4600 7050
Wire Wire Line
	3200 6950 3450 6950
Wire Wire Line
	2600 6950 2700 6950
Wire Wire Line
	10650 5350 10650 6500
Connection ~ 8450 4000
Wire Wire Line
	8450 4000 8350 4000
Wire Wire Line
	5300 3900 6650 3900
Connection ~ 7300 3900
Wire Wire Line
	7300 3900 7300 4200
Wire Wire Line
	7150 3900 7650 3900
Connection ~ 10300 4250
Wire Wire Line
	8600 3800 8350 3800
Wire Wire Line
	9200 3800 9100 3800
Wire Wire Line
	10300 4300 10300 4250
Connection ~ 8450 5450
Wire Wire Line
	8450 5450 8350 5450
Wire Wire Line
	5300 5350 6700 5350
Connection ~ 7350 5350
Wire Wire Line
	7200 5350 7650 5350
Connection ~ 10300 5700
Wire Wire Line
	8600 5250 8350 5250
Wire Wire Line
	9200 5250 9100 5250
Wire Wire Line
	10300 5750 10300 5700
Connection ~ 5300 1100
Connection ~ 5300 2200
Connection ~ 5300 3300
Connection ~ 5300 4500
Connection ~ 5300 5800
Connection ~ 5300 7050
Wire Wire Line
	1100 1000 1100 2000
Wire Wire Line
	1100 2200 1100 3200
Wire Wire Line
	1100 4400 1100 5600
Wire Wire Line
	4150 1200 4200 1200
Wire Wire Line
	4200 1200 4200 1350
Wire Wire Line
	4150 2300 4200 2300
Wire Wire Line
	4200 2300 4200 2450
Wire Wire Line
	4150 3400 4200 3400
Wire Wire Line
	4200 3400 4200 3550
Wire Wire Line
	4150 4600 4200 4600
Wire Wire Line
	4200 4600 4200 4750
Wire Wire Line
	4150 5900 4200 5900
Wire Wire Line
	4200 5900 4200 6050
Wire Wire Line
	4150 7150 4200 7150
Wire Wire Line
	4200 7150 4200 7300
Wire Wire Line
	7650 4000 7600 4000
Wire Wire Line
	7600 4000 7600 4150
Wire Wire Line
	7650 5450 7600 5450
Wire Wire Line
	7600 5450 7600 5950
Wire Wire Line
	6200 2000 7900 2000
Wire Wire Line
	5500 2100 8000 2100
Wire Wire Line
	5700 2200 8100 2200
Wire Wire Line
	6350 1900 7800 1900
Wire Wire Line
	5800 2300 8200 2300
Wire Wire Line
	5900 2400 8300 2400
Wire Wire Line
	6000 2500 8300 2500
Wire Wire Line
	6150 2600 8200 2600
Wire Wire Line
	6350 2700 8100 2700
Wire Wire Line
	7200 2800 6500 2800
Connection ~ 7600 5850
Wire Wire Line
	5300 4500 5100 4500
Connection ~ 1500 1000
Wire Wire Line
	10300 5150 10300 5300
Connection ~ 10300 5250
Connection ~ 10300 3800
Wire Wire Line
	1500 7000 1500 6950
Connection ~ 1500 6950
Wire Wire Line
	1500 5800 1500 5700
Connection ~ 1500 5700
Wire Wire Line
	1500 4400 1500 4450
Connection ~ 1500 4400
Connection ~ 1500 3200
Wire Wire Line
	1500 2150 1500 2100
Connection ~ 1500 2100
Wire Wire Line
	1800 7500 2000 7500
Wire Wire Line
	1800 6900 1800 7000
Connection ~ 1800 6950
Wire Wire Line
	1100 6950 1800 6950
Wire Wire Line
	1100 5800 1100 6950
Wire Wire Line
	1800 6250 2000 6250
Wire Wire Line
	1800 5650 1800 5750
Wire Wire Line
	1100 5700 1800 5700
Connection ~ 1800 5700
Wire Wire Line
	1800 4950 2000 4950
Wire Wire Line
	1800 4350 1800 4450
Wire Wire Line
	1800 3750 2000 3750
Wire Wire Line
	1800 3150 1800 3250
Wire Wire Line
	1800 2650 2000 2650
Wire Wire Line
	1800 2050 1800 2150
Wire Wire Line
	1800 1550 2000 1550
Wire Wire Line
	1800 950  1800 1050
Wire Wire Line
	9750 5800 9950 5800
Wire Wire Line
	9750 4350 9950 4350
Connection ~ 1800 1000
Connection ~ 1800 2100
Connection ~ 1800 3200
Wire Wire Line
	1100 4400 1800 4400
Connection ~ 1800 4400
Wire Wire Line
	6350 1900 6350 950 
Wire Wire Line
	5300 950  5300 7050
Wire Wire Line
	4450 1400 6200 1400
Wire Wire Line
	6200 1400 6200 2000
Wire Wire Line
	5500 2100 5500 2500
Wire Wire Line
	5500 2500 4450 2500
Wire Wire Line
	5700 2200 5700 3600
Wire Wire Line
	5700 3600 4450 3600
Wire Wire Line
	5800 2300 5800 4800
Wire Wire Line
	5800 4800 4450 4800
Wire Wire Line
	5900 2400 5900 6100
Wire Wire Line
	5900 6100 4450 6100
Wire Wire Line
	6000 2500 6000 7350
Wire Wire Line
	6000 7350 4450 7350
Wire Wire Line
	6500 2800 6500 3050
Wire Wire Line
	6500 3050 7200 3050
Wire Wire Line
	7200 3050 7200 3350
Wire Wire Line
	3350 1200 3350 7550
Wire Wire Line
	1500 7400 1500 7450
Connection ~ 1500 7400
Connection ~ 1500 7450
Connection ~ 1500 6200
Connection ~ 1500 4900
Connection ~ 1500 3700
Connection ~ 1500 2600
Connection ~ 1500 1500
Wire Wire Line
	7350 5350 7350 5650
Connection ~ 5300 5350
Connection ~ 5300 3900
Wire Wire Line
	7350 5650 6150 5650
Wire Wire Line
	6150 5650 6150 2600
Wire Wire Line
	7300 4200 6350 4200
Wire Wire Line
	6350 4200 6350 2700
Wire Wire Line
	1100 1000 1800 1000
Wire Wire Line
	1100 2100 1800 2100
Wire Wire Line
	1100 3200 1800 3200
Wire Wire Line
	7350 1100 7350 1450
Wire Wire Line
	8450 4000 8450 5800
Connection ~ 10300 4300
Connection ~ 10300 5750
Connection ~ 4200 1350
Connection ~ 4200 2450
Connection ~ 4200 3550
Connection ~ 4200 4750
Connection ~ 4200 6050
Connection ~ 4200 7300
Connection ~ 3350 7550
Connection ~ 8450 5800
Connection ~ 7600 5950
Connection ~ 10650 6500
Wire Wire Line
	9950 3750 9950 3850
Connection ~ 9950 3800
Wire Wire Line
	9950 5200 9950 5300
Connection ~ 9950 5250
Wire Wire Line
	10300 5250 9950 5250
Wire Wire Line
	10300 5150 10650 5150
Wire Wire Line
	9950 3800 10450 3800
Wire Wire Line
	10450 3800 10450 5250
Wire Wire Line
	10450 5250 10650 5250
Wire Wire Line
	10300 3800 10300 3850
Wire Wire Line
	2000 950  2000 1050
Wire Wire Line
	2000 950  1900 950 
Wire Wire Line
	2200 1000 2000 1000
Connection ~ 2000 1000
Wire Wire Line
	1900 2050 2000 2050
Wire Wire Line
	2000 2050 2000 2150
Wire Wire Line
	2000 2100 2200 2100
Connection ~ 2000 2100
Wire Wire Line
	1900 3150 2000 3150
Wire Wire Line
	2000 3150 2000 3250
Wire Wire Line
	2000 3200 2200 3200
Connection ~ 2000 3200
Wire Wire Line
	1900 4350 2000 4350
Wire Wire Line
	2000 4350 2000 4450
Wire Wire Line
	2000 4400 2200 4400
Connection ~ 2000 4400
Wire Wire Line
	1900 5650 2000 5650
Wire Wire Line
	2000 5650 2000 5750
Wire Wire Line
	2000 5700 2200 5700
Connection ~ 2000 5700
Wire Wire Line
	1900 6900 2000 6900
Wire Wire Line
	2000 6900 2000 7000
Wire Wire Line
	2000 6950 2200 6950
Connection ~ 2000 6950
Wire Wire Line
	9750 5200 9850 5200
Wire Wire Line
	9750 5200 9750 5300
Wire Wire Line
	9750 5250 9600 5250
Connection ~ 9750 5250
Wire Wire Line
	9850 3750 9750 3750
Wire Wire Line
	9750 3750 9750 3850
Wire Wire Line
	9750 3800 9600 3800
Connection ~ 9750 3800
Wire Wire Line
	7600 5850 7950 5850
Wire Wire Line
	7950 5850 7950 6050
Wire Wire Line
	8450 5700 8150 5700
Wire Wire Line
	8150 5700 8150 6050
Connection ~ 8450 5700
Wire Wire Line
	7800 1900 7800 800 
Wire Wire Line
	7800 800  9750 800 
Wire Wire Line
	9750 800  9750 1900
Wire Wire Line
	9750 1900 9800 1900
Connection ~ 7200 1900
Wire Wire Line
	7900 2000 7900 1100
Wire Wire Line
	7900 1100 8300 1100
Connection ~ 7200 2000
Wire Wire Line
	9200 1100 9700 1100
Wire Wire Line
	9700 1100 9700 2000
Wire Wire Line
	9700 2000 9800 2000
Wire Wire Line
	8000 2100 8000 1400
Wire Wire Line
	8000 1400 8300 1400
Connection ~ 7200 2100
Wire Wire Line
	9200 1400 9650 1400
Wire Wire Line
	9650 1400 9650 2100
Wire Wire Line
	9650 2100 9800 2100
Wire Wire Line
	8100 2200 8100 1700
Wire Wire Line
	8100 1700 8300 1700
Connection ~ 7200 2200
Wire Wire Line
	9200 1700 9600 1700
Wire Wire Line
	9600 1700 9600 2200
Wire Wire Line
	9600 2200 9800 2200
Wire Wire Line
	8200 2300 8200 2000
Wire Wire Line
	8200 2000 8300 2000
Connection ~ 7200 2300
Wire Wire Line
	9200 2000 9550 2000
Wire Wire Line
	9550 2000 9550 2300
Wire Wire Line
	9550 2300 9800 2300
Wire Wire Line
	8300 2400 8300 2300
Connection ~ 7200 2400
Wire Wire Line
	9200 2300 9500 2300
Wire Wire Line
	9500 2300 9500 2400
Wire Wire Line
	9500 2400 9800 2400
Wire Wire Line
	8300 2500 8300 2600
Connection ~ 7200 2500
Wire Wire Line
	9200 2600 9500 2600
Wire Wire Line
	9500 2600 9500 2500
Wire Wire Line
	9500 2500 9800 2500
Wire Wire Line
	8200 2600 8200 2900
Wire Wire Line
	8200 2900 8300 2900
Connection ~ 7200 2600
Wire Wire Line
	8100 2700 8100 3200
Wire Wire Line
	8100 3200 8300 3200
Connection ~ 7200 2700
Wire Wire Line
	9200 2900 9550 2900
Wire Wire Line
	9550 2900 9550 2600
Wire Wire Line
	9550 2600 9800 2600
Wire Wire Line
	9200 3200 9650 3200
Wire Wire Line
	9650 3200 9650 2700
Wire Wire Line
	9650 2700 9800 2700
$Comp
L Earth #PWR023
U 1 1
P 9850 3050
F 0 "#PWR023" H 9850 2800 50  0001 C CNN
F 1 "Earth" H 9850 2925 50  0000 C CNN
F 2 "" H 9850 3050 50  0001 C CNN
F 3 "" H 9850 3050 50  0001 C CNN
	1    9850 3050
	1    0    0    -1  
$EndComp
Wire Wire Line
	9800 2800 9750 2800
Wire Wire Line
	9750 2800 9750 3050
Wire Wire Line
	9750 3050 9850 3050
Wire Wire Line
	6350 950  5300 950 
Wire Wire Line
	6350 1500 6600 1500
Connection ~ 6350 1500
Wire Wire Line
	7000 1500 7150 1500
Wire Wire Line
	7150 1500 7150 1100
$EndSCHEMATC
